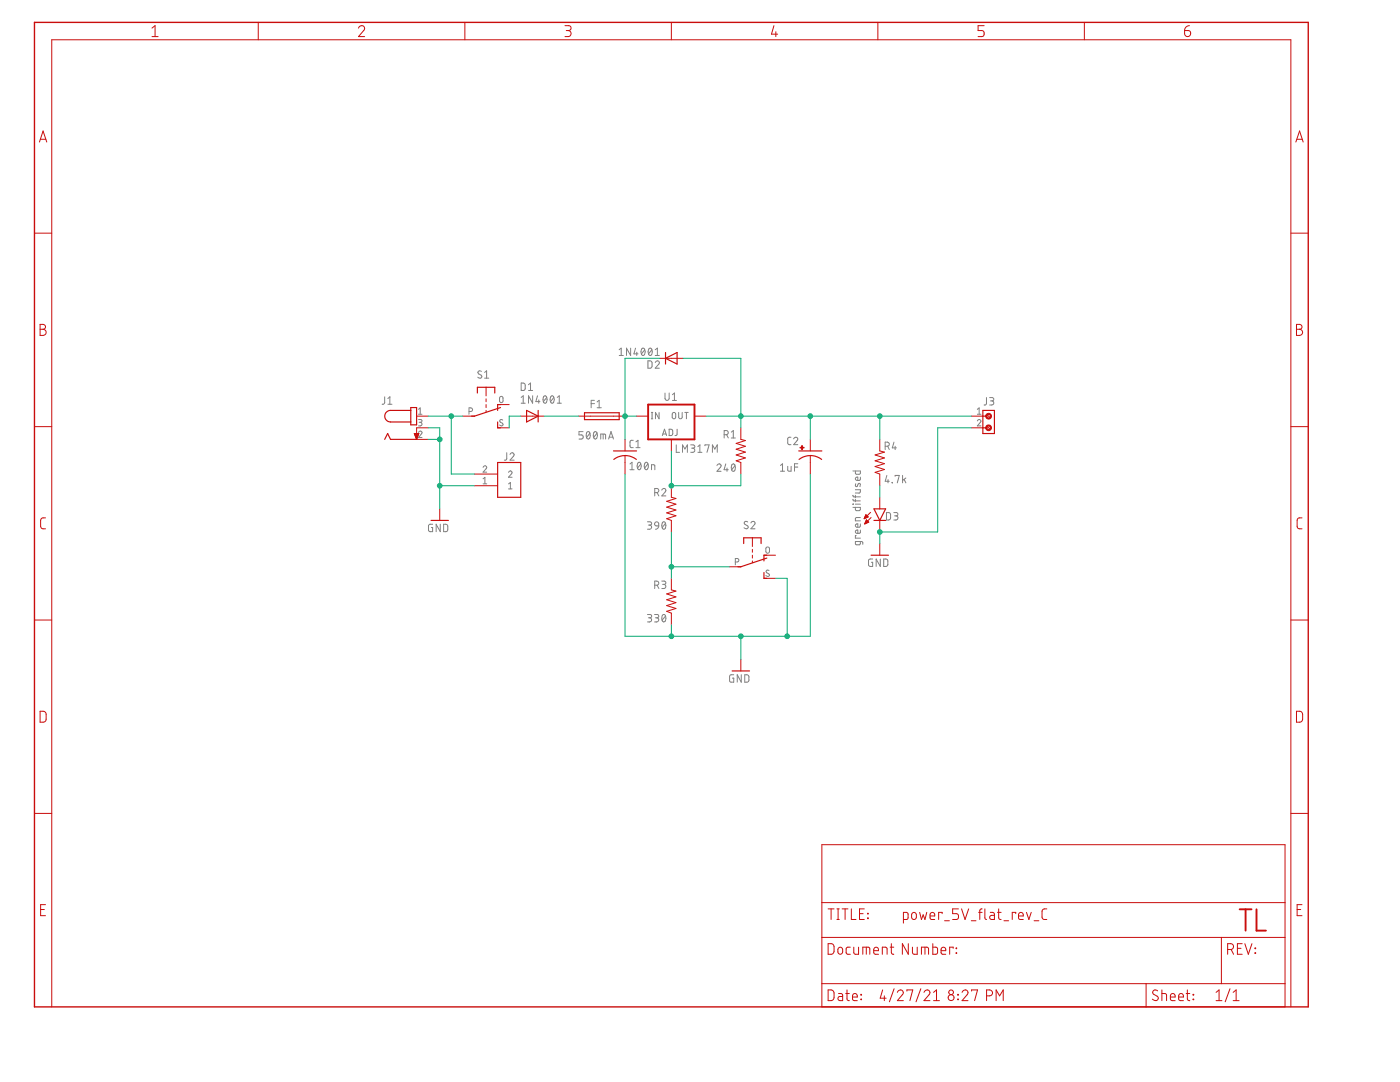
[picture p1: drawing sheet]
<?xml version="1.0" encoding="utf-8"?>
<!DOCTYPE eagle SYSTEM "eagle.dtd">
<!--
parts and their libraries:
Wurth_Connectors_WR-TBL Rising Cage Clam: Copyright: Würth Elektronik
-->
<eagle version="9.6.2">
<drawing>
<settings>
<setting alwaysvectorfont="yes"/>
<setting verticaltext="up"/>
</settings>
<grid distance="0.1" unitdist="inch" unit="inch" style="lines" multiple="1" display="no" altdistance="0.01" altunitdist="inch" altunit="inch"/>
<schematic xreflabel="%F%N/%S.%C%R" xrefpart="/%S.%C%R">
<libraries>
<library name="supply1">
<symbols>
<symbol name="GND">
<wire x1="-1.905" y1="0" x2="1.905" y2="0" width="0.254" layer="94"/>
<text x="-2.54" y="-2.54" size="1.778" layer="96">&gt;VALUE</text>
<pin name="GND" x="0" y="2.54" visible="off" length="short" direction="sup" rot="R270"/>
</symbol>
</symbols>
<devicesets>
<deviceset name="GND" prefix="GND">
<gates>
<gate name="1" symbol="GND" x="0" y="0"/>
</gates>
<devices>
<device name="">
<technologies>
<technology name=""/>
</technologies>
</device>
</devices>
</deviceset>
</devicesets>
</library>
<library name="frames">
<symbols>
<symbol name="FRAME_A_L">
<frame x1="0" y1="0" x2="279.4" y2="215.9" columns="6" rows="5" layer="94" border-bottom="no"/>
</symbol>
<symbol name="DOCFIELD">
<wire x1="0" y1="0" x2="71.12" y2="0" width="0.1016" layer="94"/>
<wire x1="101.6" y1="15.24" x2="87.63" y2="15.24" width="0.1016" layer="94"/>
<wire x1="0" y1="0" x2="0" y2="5.08" width="0.1016" layer="94"/>
<wire x1="0" y1="5.08" x2="71.12" y2="5.08" width="0.1016" layer="94"/>
<wire x1="0" y1="5.08" x2="0" y2="15.24" width="0.1016" layer="94"/>
<wire x1="101.6" y1="15.24" x2="101.6" y2="5.08" width="0.1016" layer="94"/>
<wire x1="71.12" y1="5.08" x2="71.12" y2="0" width="0.1016" layer="94"/>
<wire x1="71.12" y1="5.08" x2="87.63" y2="5.08" width="0.1016" layer="94"/>
<wire x1="71.12" y1="0" x2="101.6" y2="0" width="0.1016" layer="94"/>
<wire x1="87.63" y1="15.24" x2="87.63" y2="5.08" width="0.1016" layer="94"/>
<wire x1="87.63" y1="15.24" x2="0" y2="15.24" width="0.1016" layer="94"/>
<wire x1="87.63" y1="5.08" x2="101.6" y2="5.08" width="0.1016" layer="94"/>
<wire x1="101.6" y1="5.08" x2="101.6" y2="0" width="0.1016" layer="94"/>
<wire x1="0" y1="15.24" x2="0" y2="22.86" width="0.1016" layer="94"/>
<wire x1="101.6" y1="35.56" x2="0" y2="35.56" width="0.1016" layer="94"/>
<wire x1="101.6" y1="35.56" x2="101.6" y2="22.86" width="0.1016" layer="94"/>
<wire x1="0" y1="22.86" x2="101.6" y2="22.86" width="0.1016" layer="94"/>
<wire x1="0" y1="22.86" x2="0" y2="35.56" width="0.1016" layer="94"/>
<wire x1="101.6" y1="22.86" x2="101.6" y2="15.24" width="0.1016" layer="94"/>
<text x="1.27" y="1.27" size="2.54" layer="94">Date:</text>
<text x="12.7" y="1.27" size="2.54" layer="94">&gt;LAST_DATE_TIME</text>
<text x="72.39" y="1.27" size="2.54" layer="94">Sheet:</text>
<text x="86.36" y="1.27" size="2.54" layer="94">&gt;SHEET</text>
<text x="88.9" y="11.43" size="2.54" layer="94">REV:</text>
<text x="1.27" y="19.05" size="2.54" layer="94">TITLE:</text>
<text x="1.27" y="11.43" size="2.54" layer="94">Document Number:</text>
<text x="17.78" y="19.05" size="2.54" layer="94">&gt;DRAWING_NAME</text>
</symbol>
</symbols>
<devicesets>
<deviceset name="FRAME_A_L" prefix="FRAME" uservalue="yes">
<gates>
<gate name="G$1" symbol="FRAME_A_L" x="0" y="0" addlevel="always"/>
<gate name="G$2" symbol="DOCFIELD" x="172.72" y="0" addlevel="always"/>
</gates>
<devices>
<device name="">
<technologies>
<technology name=""/>
</technologies>
</device>
</devices>
</deviceset>
</devicesets>
</library>
<library name="Headers">
<symbols>
<symbol name="61300211121">
<pin name="1" x="7.62" y="0" length="middle" direction="pas" rot="R180"/>
<pin name="2" x="7.62" y="-2.54" length="middle" direction="pas" rot="R180"/>
<wire x1="-2.54" y1="2.54" x2="2.54" y2="2.54" width="0.254" layer="94"/>
<wire x1="2.54" y1="2.54" x2="2.54" y2="-5.08" width="0.254" layer="94"/>
<wire x1="2.54" y1="-5.08" x2="-2.54" y2="-5.08" width="0.254" layer="94"/>
<wire x1="-2.54" y1="-5.08" x2="-2.54" y2="2.54" width="0.254" layer="94"/>
<text x="-2.54" y="4.064" size="1.27" layer="95">&gt;NAME</text>
<text x="-2.54" y="-7.62" size="1.27" layer="96">&gt;VALUE</text>
</symbol>
</symbols>
<devicesets>
<deviceset name="61300211121" prefix="J">
<gates>
<gate name="G$1" symbol="61300211121" x="0" y="0"/>
</gates>
<devices>
<device name="" package="61300211121">
<connects>
<connect gate="G$1" pin="1" pad="1"/>
<connect gate="G$1" pin="2" pad="2"/>
</connects>
<package3dinstances>
<package3dinstance package3d_urn="urn:adsk.eagle:package:11390690/2"/>
</package3dinstances>
<technologies>
<technology name="">
<attribute name="CREATED_BY" value="PCBLayout.com" constant="no"/>
<attribute name="DIGI_KEY_PART_NUMBER" value="732-5315-ND" constant="no"/>
<attribute name="MANUFACTURER" value="Wurth Electronics Inc." constant="no"/>
<attribute name="MPN" value="61300211121" constant="no"/>
</technology>
</technologies>
</device>
</devices>
</deviceset>
</devicesets>
</library>
<library name="Wurth_Connectors_WR-TBL Rising Cage Clamp">
<symbols>
<symbol name="2PINS_ENTRY">
<pin name="1" x="-2.54" y="-5.08" visible="pad" length="short" direction="pas" rot="R90"/>
<pin name="2" x="0" y="-5.08" visible="pad" length="short" direction="pas" rot="R90"/>
<wire x1="-3.81" y1="0" x2="1.27" y2="0" width="0.254" layer="94"/>
<wire x1="1.27" y1="-2.54" x2="0" y2="-2.54" width="0.254" layer="94"/>
<wire x1="0" y1="-2.54" x2="-2.54" y2="-2.54" width="0.254" layer="94"/>
<wire x1="-2.54" y1="-2.54" x2="-3.81" y2="-2.54" width="0.254" layer="94"/>
<wire x1="-3.81" y1="-2.54" x2="-3.81" y2="0" width="0.254" layer="94"/>
<wire x1="1.27" y1="0" x2="1.27" y2="-2.54" width="0.254" layer="94"/>
<wire x1="-2.54" y1="-1.778" x2="-2.54" y2="-2.54" width="0.254" layer="94"/>
<wire x1="0" y1="-1.778" x2="0" y2="-2.54" width="0.254" layer="94"/>
<wire x1="-2.286" y1="-1.016" x2="-2.794" y2="-1.524" width="0.1524" layer="94"/>
<wire x1="0.254" y1="-1.016" x2="-0.254" y2="-1.524" width="0.1524" layer="94"/>
<circle x="-2.54" y="-1.27" radius="0.508" width="0.254" layer="94"/>
<circle x="0" y="-1.27" radius="0.508" width="0.254" layer="94"/>
<text x="-4.88" y="-0.922" size="1.016" layer="95" align="bottom-right">&gt;NAME</text>
<text x="-4.83" y="-2.58" size="1.016" layer="96" align="bottom-right">&gt;VALUE</text>
</symbol>
</symbols>
<devicesets>
<deviceset name="691214110002" prefix="J" uservalue="yes">
<gates>
<gate name="G$1" symbol="2PINS_ENTRY" x="0" y="0"/>
</gates>
<devices>
<device name="" package="691214110002">
<connects>
<connect gate="G$1" pin="1" pad="1"/>
<connect gate="G$1" pin="2" pad="2"/>
</connects>
<package3dinstances>
<package3dinstance package3d_urn="urn:adsk.eagle:package:16248426/2"/>
</package3dinstances>
<technologies>
<technology name="">
<attribute name="DATASHEET-URL" value="https://www.we-online.com/catalog/datasheet/691214110002.pdf" constant="no"/>
<attribute name="IR-UL" value="10A" constant="no"/>
<attribute name="MOUNT" value="THT" constant="no"/>
<attribute name="PART-NUMBER" value=" 691214110002 " constant="no"/>
<attribute name="PINS" value=" 2 " constant="no"/>
<attribute name="PITCH" value="3.5mm" constant="no"/>
<attribute name="TYPE" value="Horizontal" constant="no"/>
<attribute name="WIRE" value="24 to 16 (AWG) 0.205 to 1.31 (mm²)" constant="no"/>
<attribute name="WORKING-VOLTAGE-UL" value="300V (AC)" constant="no"/>
</technology>
</technologies>
</device>
</devices>
</deviceset>
</devicesets>
</library>
<library name="Quantum Projects">
<symbols>
<symbol name="78ADJ">
<wire x1="-5.08" y1="-5.08" x2="5.08" y2="-5.08" width="0.4064" layer="94"/>
<wire x1="5.08" y1="-5.08" x2="5.08" y2="2.54" width="0.4064" layer="94"/>
<wire x1="5.08" y1="2.54" x2="-5.08" y2="2.54" width="0.4064" layer="94"/>
<wire x1="-5.08" y1="2.54" x2="-5.08" y2="-5.08" width="0.4064" layer="94"/>
<text x="2.54" y="-7.62" size="1.778" layer="95">&gt;NAME</text>
<text x="2.54" y="-10.16" size="1.778" layer="96">&gt;VALUE</text>
<text x="-2.032" y="-4.318" size="1.524" layer="95">ADJ</text>
<text x="-4.445" y="-0.635" size="1.524" layer="95">IN</text>
<text x="0.127" y="-0.635" size="1.524" layer="95">OUT</text>
<pin name="IN" x="-7.62" y="0" visible="off" length="short" direction="in"/>
<pin name="ADJ" x="0" y="-7.62" visible="off" length="short" direction="in" rot="R90"/>
<pin name="OUT" x="7.62" y="0" visible="off" length="short" direction="pas" rot="R180"/>
</symbol>
<symbol name="D">
<wire x1="-1.27" y1="-1.27" x2="1.27" y2="0" width="0.254" layer="94"/>
<wire x1="1.27" y1="0" x2="-1.27" y2="1.27" width="0.254" layer="94"/>
<wire x1="1.27" y1="1.27" x2="1.27" y2="0" width="0.254" layer="94"/>
<wire x1="-1.27" y1="1.27" x2="-1.27" y2="-1.27" width="0.254" layer="94"/>
<wire x1="1.27" y1="0" x2="1.27" y2="-1.27" width="0.254" layer="94"/>
<text x="2.54" y="0.4826" size="1.778" layer="95">&gt;NAME</text>
<text x="2.54" y="-2.3114" size="1.778" layer="96">&gt;VALUE</text>
<pin name="A" x="-2.54" y="0" visible="off" length="short" direction="pas"/>
<pin name="C" x="2.54" y="0" visible="off" length="short" direction="pas" rot="R180"/>
</symbol>
<symbol name="TSU">
<wire x1="0" y1="-3.175" x2="0" y2="-2.54" width="0.254" layer="94"/>
<wire x1="0" y1="-2.54" x2="-1.905" y2="3.175" width="0.254" layer="94"/>
<wire x1="1.27" y1="2.54" x2="2.54" y2="2.54" width="0.254" layer="94"/>
<wire x1="2.54" y1="2.54" x2="2.54" y2="3.175" width="0.254" layer="94"/>
<wire x1="-2.54" y1="2.54" x2="-1.27" y2="2.54" width="0.254" layer="94"/>
<wire x1="-2.54" y1="2.54" x2="-2.54" y2="3.175" width="0.254" layer="94"/>
<wire x1="-0.889" y1="0" x2="-1.27" y2="0" width="0.1524" layer="94"/>
<wire x1="-1.905" y1="0" x2="-2.54" y2="0" width="0.1524" layer="94"/>
<wire x1="-3.175" y1="0" x2="-3.81" y2="0" width="0.1524" layer="94"/>
<wire x1="-6.35" y1="1.905" x2="-5.08" y2="1.905" width="0.254" layer="94"/>
<wire x1="-6.35" y1="1.905" x2="-6.35" y2="0" width="0.254" layer="94"/>
<wire x1="-6.35" y1="-1.905" x2="-5.08" y2="-1.905" width="0.254" layer="94"/>
<wire x1="-6.35" y1="0" x2="-4.445" y2="0" width="0.1524" layer="94"/>
<wire x1="-6.35" y1="0" x2="-6.35" y2="-1.905" width="0.254" layer="94"/>
<text x="-8.255" y="-1.905" size="1.778" layer="95" rot="R90">&gt;NAME</text>
<text x="-5.715" y="2.54" size="1.778" layer="96" rot="R90">&gt;VALUE</text>
<pin name="P" x="0" y="-5.08" visible="pad" length="short" direction="pas" rot="R90"/>
<pin name="S" x="2.54" y="5.08" visible="pad" length="short" direction="pas" rot="R270"/>
<pin name="O" x="-2.54" y="5.08" visible="pad" length="short" direction="pas" rot="R270"/>
</symbol>
<symbol name="C-US" library_locally_modified="yes">
<wire x1="-2.54" y1="0" x2="2.54" y2="0" width="0.254" layer="94"/>
<wire x1="0" y1="-1.016" x2="0" y2="-2.54" width="0.1524" layer="94"/>
<wire x1="0" y1="-1" x2="2.4892" y2="-1.8542" width="0.254" layer="94" curve="-37.878202"/>
<wire x1="-2.4668" y1="-1.8504" x2="0" y2="-1.0161" width="0.254" layer="94" curve="-37.373024"/>
<text x="1.016" y="0.635" size="1.778" layer="95">&gt;NAME</text>
<text x="1.016" y="-4.191" size="1.778" layer="96">&gt;VALUE</text>
<pin name="1" x="0" y="2.54" visible="off" length="short" direction="pas" swaplevel="1" rot="R270"/>
<pin name="2" x="0" y="-5.08" visible="off" length="short" direction="pas" swaplevel="1" rot="R90"/>
</symbol>
<symbol name="CPOL-US">
<wire x1="-2.54" y1="0" x2="2.54" y2="0" width="0.254" layer="94"/>
<wire x1="0" y1="-1.016" x2="0" y2="-2.54" width="0.1524" layer="94"/>
<wire x1="0" y1="-1" x2="2.4892" y2="-1.8542" width="0.254" layer="94" curve="-37.878202"/>
<wire x1="-2.4669" y1="-1.8504" x2="0" y2="-1.0161" width="0.254" layer="94" curve="-37.376341"/>
<text x="1.016" y="0.635" size="1.778" layer="95">&gt;NAME</text>
<text x="1.016" y="-4.191" size="1.778" layer="96">&gt;VALUE</text>
<rectangle x1="-2.253" y1="0.668" x2="-1.364" y2="0.795" layer="94"/>
<rectangle x1="-1.872" y1="0.287" x2="-1.745" y2="1.176" layer="94"/>
<pin name="+" x="0" y="2.54" visible="off" length="short" direction="pas" swaplevel="1" rot="R270"/>
<pin name="-" x="0" y="-5.08" visible="off" length="short" direction="pas" swaplevel="1" rot="R90"/>
</symbol>
<symbol name="R-US">
<wire x1="-2.54" y1="0" x2="-2.159" y2="1.016" width="0.2032" layer="94"/>
<wire x1="-2.159" y1="1.016" x2="-1.524" y2="-1.016" width="0.2032" layer="94"/>
<wire x1="-1.524" y1="-1.016" x2="-0.889" y2="1.016" width="0.2032" layer="94"/>
<wire x1="-0.889" y1="1.016" x2="-0.254" y2="-1.016" width="0.2032" layer="94"/>
<wire x1="-0.254" y1="-1.016" x2="0.381" y2="1.016" width="0.2032" layer="94"/>
<wire x1="0.381" y1="1.016" x2="1.016" y2="-1.016" width="0.2032" layer="94"/>
<wire x1="1.016" y1="-1.016" x2="1.651" y2="1.016" width="0.2032" layer="94"/>
<wire x1="1.651" y1="1.016" x2="2.286" y2="-1.016" width="0.2032" layer="94"/>
<wire x1="2.286" y1="-1.016" x2="2.54" y2="0" width="0.2032" layer="94"/>
<text x="-3.81" y="1.4986" size="1.778" layer="95">&gt;NAME</text>
<text x="-3.81" y="-3.302" size="1.778" layer="96">&gt;VALUE</text>
<pin name="2" x="5.08" y="0" visible="off" length="short" direction="pas" swaplevel="1" rot="R180"/>
<pin name="1" x="-5.08" y="0" visible="off" length="short" direction="pas" swaplevel="1"/>
</symbol>
<symbol name="LED">
<wire x1="1.27" y1="0" x2="0" y2="-2.54" width="0.254" layer="94"/>
<wire x1="0" y1="-2.54" x2="-1.27" y2="0" width="0.254" layer="94"/>
<wire x1="1.27" y1="-2.54" x2="0" y2="-2.54" width="0.254" layer="94"/>
<wire x1="0" y1="-2.54" x2="-1.27" y2="-2.54" width="0.254" layer="94"/>
<wire x1="1.27" y1="0" x2="0" y2="0" width="0.254" layer="94"/>
<wire x1="0" y1="0" x2="-1.27" y2="0" width="0.254" layer="94"/>
<wire x1="-2.032" y1="-0.762" x2="-3.429" y2="-2.159" width="0.1524" layer="94"/>
<wire x1="-1.905" y1="-1.905" x2="-3.302" y2="-3.302" width="0.1524" layer="94"/>
<text x="2.286" y="5.08" size="1.778" layer="95" rot="R180">&gt;NAME</text>
<text x="2.794" y="-5.969" size="1.778" layer="96" rot="R180">&gt;VALUE</text>
<pin name="C" x="0" y="-5.08" visible="off" length="short" direction="pas" rot="R90"/>
<pin name="A" x="0" y="2.54" visible="off" length="short" direction="pas" rot="R270"/>
<polygon width="0.1524" layer="94">
<vertex x="-3.429" y="-2.159"/>
<vertex x="-3.048" y="-1.27"/>
<vertex x="-2.54" y="-1.778"/>
</polygon>
<polygon width="0.1524" layer="94">
<vertex x="-3.302" y="-3.302"/>
<vertex x="-2.921" y="-2.413"/>
<vertex x="-2.413" y="-2.921"/>
</polygon>
</symbol>
<symbol name="FUSE">
<wire x1="-3.81" y1="-0.762" x2="3.81" y2="-0.762" width="0.254" layer="94"/>
<wire x1="3.81" y1="0.762" x2="-3.81" y2="0.762" width="0.254" layer="94"/>
<wire x1="3.81" y1="-0.762" x2="3.81" y2="0.762" width="0.254" layer="94"/>
<wire x1="-3.81" y1="0.762" x2="-3.81" y2="-0.762" width="0.254" layer="94"/>
<wire x1="-2.54" y1="0" x2="2.54" y2="0" width="0.1524" layer="94"/>
<text x="-3.81" y="1.397" size="1.778" layer="95">&gt;NAME</text>
<text x="-3.81" y="-2.921" size="1.778" layer="96">&gt;VALUE</text>
<pin name="2" x="5.08" y="0" visible="off" length="short" direction="pas" swaplevel="1" rot="R180"/>
<pin name="1" x="-5.08" y="0" visible="off" length="short" direction="pas" swaplevel="1"/>
</symbol>
</symbols>
<devicesets>
<deviceset name="LM317" prefix="U">
<gates>
<gate name="G$1" symbol="78ADJ" x="0" y="0"/>
</gates>
<devices>
<device name="" package="317TS">
<connects>
<connect gate="G$1" pin="ADJ" pad="1"/>
<connect gate="G$1" pin="IN" pad="3"/>
<connect gate="G$1" pin="OUT" pad="2"/>
</connects>
<package3dinstances>
<package3dinstance package3d_urn="urn:adsk.eagle:package:20492888/3"/>
</package3dinstances>
<technologies>
<technology name=""/>
</technologies>
</device>
<device name="BENT" package="T03B">
<connects>
<connect gate="G$1" pin="ADJ" pad="1"/>
<connect gate="G$1" pin="IN" pad="3"/>
<connect gate="G$1" pin="OUT" pad="2"/>
</connects>
<package3dinstances>
<package3dinstance package3d_urn="urn:adsk.eagle:package:21738543/2"/>
</package3dinstances>
<technologies>
<technology name=""/>
</technologies>
</device>
</devices>
</deviceset>
<deviceset name="1N4000" prefix="D" uservalue="yes">
<gates>
<gate name="G$1" symbol="D" x="0" y="0"/>
</gates>
<devices>
<device name="" package="DO41-10">
<connects>
<connect gate="G$1" pin="A" pad="A"/>
<connect gate="G$1" pin="C" pad="C"/>
</connects>
<package3dinstances>
<package3dinstance package3d_urn="urn:adsk.eagle:package:20494835/2"/>
</package3dinstances>
<technologies>
<technology name=""/>
</technologies>
</device>
</devices>
</deviceset>
<deviceset name="CAPACITOR-CERAMIC" prefix="C" uservalue="yes" library_locally_modified="yes">
<gates>
<gate name="G$1" symbol="C-US" x="0" y="0"/>
</gates>
<devices>
<device name="" package="C050-024X044">
<connects>
<connect gate="G$1" pin="1" pad="1"/>
<connect gate="G$1" pin="2" pad="2"/>
</connects>
<package3dinstances>
<package3dinstance package3d_urn="urn:adsk.eagle:package:20628317/3"/>
</package3dinstances>
<technologies>
<technology name=""/>
</technologies>
</device>
</devices>
</deviceset>
<deviceset name="E-CAPACITOR" prefix="C" uservalue="yes">
<gates>
<gate name="G$1" symbol="CPOL-US" x="0" y="0"/>
</gates>
<devices>
<device name="2.5-5" package="E2,5-5">
<connects>
<connect gate="G$1" pin="+" pad="+"/>
<connect gate="G$1" pin="-" pad="-"/>
</connects>
<package3dinstances>
<package3dinstance package3d_urn="urn:adsk.eagle:package:20628315/3"/>
</package3dinstances>
<technologies>
<technology name=""/>
</technologies>
</device>
<device name="2-4" package="E2-4">
<connects>
<connect gate="G$1" pin="+" pad="+"/>
<connect gate="G$1" pin="-" pad="-"/>
</connects>
<package3dinstances>
<package3dinstance package3d_urn="urn:adsk.eagle:package:21734552/2"/>
</package3dinstances>
<technologies>
<technology name=""/>
</technologies>
</device>
<device name="2.5-6" package="E2,5-6">
<connects>
<connect gate="G$1" pin="+" pad="+"/>
<connect gate="G$1" pin="-" pad="-"/>
</connects>
<package3dinstances>
<package3dinstance package3d_urn="urn:adsk.eagle:package:21734550/2"/>
</package3dinstances>
<technologies>
<technology name=""/>
</technologies>
</device>
<device name="3.5-8" package="E3,5-8">
<connects>
<connect gate="G$1" pin="+" pad="+"/>
<connect gate="G$1" pin="-" pad="-"/>
</connects>
<package3dinstances>
<package3dinstance package3d_urn="urn:adsk.eagle:package:23360/2"/>
</package3dinstances>
<technologies>
<technology name=""/>
</technologies>
</device>
<device name="5-10.5" package="E5-10,5">
<connects>
<connect gate="G$1" pin="+" pad="+"/>
<connect gate="G$1" pin="-" pad="-"/>
</connects>
<package3dinstances>
<package3dinstance package3d_urn="urn:adsk.eagle:package:23372/2"/>
</package3dinstances>
<technologies>
<technology name=""/>
</technologies>
</device>
<device name="2-5" package="E2-5">
<connects>
<connect gate="G$1" pin="+" pad="+"/>
<connect gate="G$1" pin="-" pad="-"/>
</connects>
<package3dinstances>
<package3dinstance package3d_urn="urn:adsk.eagle:package:23346/2"/>
</package3dinstances>
<technologies>
<technology name=""/>
</technologies>
</device>
</devices>
</deviceset>
<deviceset name="RESISTOR" prefix="R" uservalue="yes">
<gates>
<gate name="G$1" symbol="R-US" x="0" y="0"/>
</gates>
<devices>
<device name="" package="0207/10">
<connects>
<connect gate="G$1" pin="1" pad="1"/>
<connect gate="G$1" pin="2" pad="2"/>
</connects>
<package3dinstances>
<package3dinstance package3d_urn="urn:adsk.eagle:package:21713525/3"/>
</package3dinstances>
<technologies>
<technology name=""/>
</technologies>
</device>
</devices>
</deviceset>
<deviceset name="SLIDE-SWITCH" prefix="S" uservalue="yes">
<gates>
<gate name="G$1" symbol="TSU" x="0" y="0"/>
</gates>
<devices>
<device name="STRAIGHT" package="EG1218">
<connects>
<connect gate="G$1" pin="O" pad="O"/>
<connect gate="G$1" pin="P" pad="P"/>
<connect gate="G$1" pin="S" pad="S"/>
</connects>
<package3dinstances>
<package3dinstance package3d_urn="urn:adsk.eagle:package:20494806/6"/>
</package3dinstances>
<technologies>
<technology name=""/>
</technologies>
</device>
<device name="SIDE" package="EG1270-90">
<connects>
<connect gate="G$1" pin="O" pad="O"/>
<connect gate="G$1" pin="P" pad="P"/>
<connect gate="G$1" pin="S" pad="S"/>
</connects>
<package3dinstances>
<package3dinstance package3d_urn="urn:adsk.eagle:package:21715662/3"/>
</package3dinstances>
<technologies>
<technology name=""/>
</technologies>
</device>
</devices>
</deviceset>
<deviceset name="LED" prefix="D" uservalue="yes">
<gates>
<gate name="G$1" symbol="LED" x="0" y="0"/>
</gates>
<devices>
<device name="" package="LED5MM">
<connects>
<connect gate="G$1" pin="A" pad="A"/>
<connect gate="G$1" pin="C" pad="K"/>
</connects>
<package3dinstances>
<package3dinstance package3d_urn="urn:adsk.eagle:package:21713524/6"/>
</package3dinstances>
<technologies>
<technology name=""/>
</technologies>
</device>
<device name="90" package="LED5MM-90">
<connects>
<connect gate="G$1" pin="A" pad="A"/>
<connect gate="G$1" pin="C" pad="K"/>
</connects>
<package3dinstances>
<package3dinstance package3d_urn="urn:adsk.eagle:package:22564807/2"/>
</package3dinstances>
<technologies>
<technology name=""/>
</technologies>
</device>
</devices>
</deviceset>
<deviceset name="PTC-FUSE" prefix="F" uservalue="yes">
<gates>
<gate name="G$1" symbol="FUSE" x="0" y="0"/>
</gates>
<devices>
<device name="" package="PTC-FUSE">
<connects>
<connect gate="G$1" pin="1" pad="1"/>
<connect gate="G$1" pin="2" pad="2"/>
</connects>
<package3dinstances>
<package3dinstance package3d_urn="urn:adsk.eagle:package:21959869/2"/>
</package3dinstances>
<technologies>
<technology name=""/>
</technologies>
</device>
</devices>
</deviceset>
</devicesets>
</library>
<library name="DC Power Jacks">
<symbols>
<symbol name="694106301002">
<wire x1="-5.715" y1="-1.27" x2="-5.715" y2="1.27" width="0.254" layer="94" curve="-180"/>
<wire x1="-5.715" y1="1.27" x2="-1.27" y2="1.27" width="0.254" layer="94"/>
<wire x1="-1.27" y1="1.27" x2="-1.27" y2="-1.27" width="0.254" layer="94"/>
<wire x1="-1.27" y1="-1.27" x2="-5.715" y2="-1.27" width="0.254" layer="94"/>
<wire x1="-1.27" y1="-1.27" x2="-1.27" y2="-1.905" width="0.254" layer="94"/>
<wire x1="-1.27" y1="-1.905" x2="0" y2="-1.905" width="0.254" layer="94"/>
<wire x1="0" y1="-1.905" x2="0" y2="1.905" width="0.254" layer="94"/>
<wire x1="0" y1="1.905" x2="-1.27" y2="1.905" width="0.254" layer="94"/>
<wire x1="-1.27" y1="1.905" x2="-1.27" y2="1.27" width="0.254" layer="94"/>
<wire x1="0" y1="-5.08" x2="-5.715" y2="-5.08" width="0.254" layer="94"/>
<wire x1="-5.715" y1="-5.08" x2="-6.35" y2="-3.81" width="0.254" layer="94"/>
<wire x1="-6.35" y1="-3.81" x2="-6.985" y2="-5.08" width="0.254" layer="94"/>
<wire x1="0" y1="-2.54" x2="0" y2="-5.08" width="0.1524" layer="94"/>
<text x="-7.62" y="2.54" size="1.778" layer="95">&gt;NAME</text>
<text x="-7.62" y="-7.62" size="1.778" layer="96">&gt;VALUE</text>
<polygon width="0.1524" layer="94">
<vertex x="0" y="-5.08"/>
<vertex x="-0.508" y="-3.81"/>
<vertex x="0.508" y="-3.81"/>
</polygon>
<pin name="1" x="2.54" y="0" visible="pad" length="short" direction="pas" rot="R180"/>
<pin name="2" x="2.54" y="-5.08" visible="pad" length="short" direction="pas" rot="R180"/>
<pin name="3" x="2.54" y="-2.54" visible="pad" length="short" direction="pas" rot="R180"/>
</symbol>
</symbols>
<devicesets>
<deviceset name="694106301002" prefix="J">
<gates>
<gate name="G$1" symbol="694106301002" x="0" y="0"/>
</gates>
<devices>
<device name="" package="694106301002">
<connects>
<connect gate="G$1" pin="1" pad="1"/>
<connect gate="G$1" pin="2" pad="2"/>
<connect gate="G$1" pin="3" pad="3"/>
</connects>
<package3dinstances>
<package3dinstance package3d_urn="urn:adsk.eagle:package:12027668/3"/>
</package3dinstances>
<technologies>
<technology name="">
<attribute name="CREATED_BY" value="PCBLayout.com" constant="no"/>
<attribute name="DIGIKEY_PART_NUMBER" value="732-5930-ND" constant="no"/>
<attribute name="MANUFACTURER" value="Wurth Electronics Inc." constant="no"/>
<attribute name="MPN" value="694106301002" constant="no"/>
</technology>
</technologies>
</device>
</devices>
</deviceset>
</devicesets>
</library>
</libraries>
<attributes>
</attributes>
<variantdefs>
</variantdefs>
<classes>
<class number="0" name="default" width="0" drill="0">
</class>
</classes>
<parts>
<part name="U1" library="Quantum Projects" deviceset="LM317" device="BENT" package3d_urn="urn:adsk.eagle:package:21738543/2" value="LM317BENT">
<attribute name="PARTNUMBER" value="LM317M"/>
</part>
<part name="R1" library="Quantum Projects" deviceset="RESISTOR" device="" package3d_urn="urn:adsk.eagle:package:21713525/3" value="240"/>
<part name="C2" library="Quantum Projects" deviceset="E-CAPACITOR" device="2-4" package3d_urn="urn:adsk.eagle:package:21734552/2" value="1uF"/>
<part name="C1" library="Quantum Projects" deviceset="CAPACITOR-CERAMIC" device="" package3d_urn="urn:adsk.eagle:package:20628317/3" value="100n"/>
<part name="D1" library="Quantum Projects" deviceset="1N4000" device="" package3d_urn="urn:adsk.eagle:package:20494835/2" value="1N4001"/>
<part name="R2" library="Quantum Projects" deviceset="RESISTOR" device="" package3d_urn="urn:adsk.eagle:package:21713525/3" value="390"/>
<part name="SUPPLY1" library="supply1" deviceset="GND" device=""/>
<part name="SUPPLY2" library="supply1" deviceset="GND" device=""/>
<part name="J3" library="Wurth_Connectors_WR-TBL Rising Cage Clamp" deviceset="691214110002" device="" package3d_urn="urn:adsk.eagle:package:16248426/2"/>
<part name="FRAME1" library="frames" deviceset="FRAME_A_L" device=""/>
<part name="J1" library="DC Power Jacks" deviceset="694106301002" device="" package3d_urn="urn:adsk.eagle:package:12027668/3"/>
<part name="F1" library="Quantum Projects" deviceset="PTC-FUSE" device="" package3d_urn="urn:adsk.eagle:package:21959869/2" value="500mA"/>
<part name="J2" library="Headers" deviceset="61300211121" device="" package3d_urn="urn:adsk.eagle:package:11390690/2"/>
<part name="S1" library="Quantum Projects" deviceset="SLIDE-SWITCH" device="SIDE" package3d_urn="urn:adsk.eagle:package:21715662/3"/>
<part name="S2" library="Quantum Projects" deviceset="SLIDE-SWITCH" device="SIDE" package3d_urn="urn:adsk.eagle:package:21715662/3"/>
<part name="R3" library="Quantum Projects" deviceset="RESISTOR" device="" package3d_urn="urn:adsk.eagle:package:21713525/3" value="330"/>
<part name="SUPPLY6" library="supply1" deviceset="GND" device=""/>
<part name="R4" library="Quantum Projects" deviceset="RESISTOR" device="" package3d_urn="urn:adsk.eagle:package:21713525/3" value="4.7k"/>
<part name="D3" library="Quantum Projects" deviceset="LED" device="" package3d_urn="urn:adsk.eagle:package:21713524/6" value="green diffused"/>
<part name="D2" library="Quantum Projects" deviceset="1N4000" device="" package3d_urn="urn:adsk.eagle:package:20494835/2" value="1N4001"/>
</parts>
<sheets>
<sheet>
<plain>
<text x="243.84" y="-77.47" size="5.08" layer="94" font="vector">TL</text>
</plain>
<instances>
<instance part="U1" gate="G$1" x="119.38" y="35.56" smashed="yes">
<attribute name="NAME" x="117.92" y="38.94" size="1.778" layer="95"/>
<attribute name="VALUE" x="119.92" y="25.4" size="1.778" layer="96" display="off"/>
<attribute name="PARTNUMBER" x="120.38" y="27.56" size="1.778" layer="96"/>
</instance>
<instance part="R1" gate="G$1" x="134.62" y="27.94" smashed="yes" rot="R90">
<attribute name="NAME" x="133.5024" y="30.7086" size="1.778" layer="95" align="bottom-right"/>
<attribute name="VALUE" x="133.5024" y="25.1714" size="1.778" layer="96" align="top-right"/>
</instance>
<instance part="C2" gate="G$1" x="149.86" y="27.94" smashed="yes">
<attribute name="NAME" x="147.193" y="29.243" size="1.778" layer="95" align="bottom-right"/>
<attribute name="VALUE" x="147.193" y="25.1968" size="1.778" layer="96" align="top-right"/>
</instance>
<instance part="C1" gate="G$1" x="109.22" y="27.94" smashed="yes">
<attribute name="NAME" x="110.236" y="28.575" size="1.778" layer="95"/>
<attribute name="VALUE" x="110.236" y="23.749" size="1.778" layer="96"/>
</instance>
<instance part="D1" gate="G$1" x="88.9" y="35.56" smashed="yes">
<attribute name="NAME" x="86.36" y="41.1226" size="1.778" layer="95"/>
<attribute name="VALUE" x="86.36" y="38.3286" size="1.778" layer="96"/>
</instance>
<instance part="R2" gate="G$1" x="119.38" y="15.24" smashed="yes" rot="R90">
<attribute name="NAME" x="118.2624" y="18.0086" size="1.778" layer="95" align="bottom-right"/>
<attribute name="VALUE" x="118.2624" y="12.4714" size="1.778" layer="96" align="top-right"/>
</instance>
<instance part="SUPPLY1" gate="1" x="68.58" y="12.7" smashed="yes">
<attribute name="VALUE" x="66.04" y="10.16" size="1.778" layer="96"/>
</instance>
<instance part="SUPPLY2" gate="1" x="134.62" y="-20.32" smashed="yes">
<attribute name="VALUE" x="132.08" y="-22.86" size="1.778" layer="96"/>
</instance>
<instance part="J3" gate="G$1" x="190.246" y="33.02" smashed="yes" rot="R270">
<attribute name="NAME" x="190.192" y="37.94" size="1.778" layer="95" align="bottom-right"/>
<attribute name="VALUE" x="187.666" y="37.85" size="1.016" layer="96" rot="R270" align="bottom-right"/>
</instance>
<instance part="FRAME1" gate="G$1" x="-20.32" y="-93.98" smashed="yes"/>
<instance part="FRAME1" gate="G$2" x="152.4" y="-93.98" smashed="yes">
<attribute name="LAST_DATE_TIME" x="165.1" y="-92.71" size="2.54" layer="94"/>
<attribute name="SHEET" x="238.76" y="-92.71" size="2.54" layer="94"/>
<attribute name="DRAWING_NAME" x="170.18" y="-74.93" size="2.54" layer="94"/>
</instance>
<instance part="J1" gate="G$1" x="63.5" y="35.56" smashed="yes">
<attribute name="NAME" x="55.88" y="38.1" size="1.778" layer="95"/>
</instance>
<instance part="F1" gate="G$1" x="104.14" y="35.56" smashed="yes">
<attribute name="NAME" x="101.727" y="37.338" size="1.778" layer="95"/>
<attribute name="VALUE" x="99.06" y="30.48" size="1.778" layer="96"/>
</instance>
<instance part="J2" gate="G$1" x="83.82" y="20.32" smashed="yes" rot="R180">
<attribute name="NAME" x="83.82" y="27.6098" size="1.778" layer="95" rot="R180" align="bottom-center"/>
</instance>
<instance part="S1" gate="G$1" x="78.74" y="35.56" smashed="yes" rot="R270">
<attribute name="NAME" x="76.835" y="43.815" size="1.778" layer="95"/>
<attribute name="VALUE" x="81.28" y="41.275" size="1.778" layer="96"/>
</instance>
<instance part="S2" gate="G$1" x="137.16" y="2.54" smashed="yes" rot="R270">
<attribute name="NAME" x="135.255" y="10.795" size="1.778" layer="95"/>
<attribute name="VALUE" x="139.7" y="8.255" size="1.778" layer="96"/>
</instance>
<instance part="R3" gate="G$1" x="119.38" y="-5.08" smashed="yes" rot="R90">
<attribute name="NAME" x="118.2624" y="-2.3114" size="1.778" layer="95" align="bottom-right"/>
<attribute name="VALUE" x="118.2624" y="-7.8486" size="1.778" layer="96" align="top-right"/>
</instance>
<instance part="SUPPLY6" gate="1" x="165.1" y="5.08" smashed="yes">
<attribute name="VALUE" x="162.56" y="2.54" size="1.778" layer="96"/>
</instance>
<instance part="R4" gate="G$1" x="165.1" y="25.4" smashed="yes" rot="R90">
<attribute name="NAME" x="166.2176" y="28.1686" size="1.778" layer="95"/>
<attribute name="VALUE" x="166.2176" y="22.6314" size="1.778" layer="96" align="top-left"/>
</instance>
<instance part="D3" gate="G$1" x="165.1" y="15.24" smashed="yes">
<attribute name="NAME" x="166.497" y="13.6144" size="1.778" layer="95" align="center-left"/>
<attribute name="VALUE" x="159.131" y="23.622" size="1.778" layer="96" rot="R270"/>
</instance>
<instance part="D2" gate="G$1" x="119.38" y="48.26" smashed="yes" rot="R180">
<attribute name="NAME" x="116.84" y="47.7774" size="1.778" layer="95" rot="R180"/>
<attribute name="VALUE" x="116.84" y="50.5714" size="1.778" layer="96" rot="R180"/>
</instance>
</instances>
<busses>
</busses>
<nets>
<net name="GND" class="0">
<segment>
<pinref part="J2" gate="G$1" pin="1"/>
<wire x1="76.2" y1="20.32" x2="68.58" y2="20.32" width="0.1524" layer="91"/>
<wire x1="68.58" y1="20.32" x2="68.58" y2="30.48" width="0.1524" layer="91"/>
<pinref part="J1" gate="G$1" pin="3"/>
<wire x1="68.58" y1="30.48" x2="68.58" y2="33.02" width="0.1524" layer="91"/>
<wire x1="68.58" y1="33.02" x2="66.04" y2="33.02" width="0.1524" layer="91"/>
<pinref part="J1" gate="G$1" pin="2"/>
<wire x1="66.04" y1="30.48" x2="68.58" y2="30.48" width="0.1524" layer="91"/>
<junction x="68.58" y="30.48"/>
<wire x1="68.58" y1="20.32" x2="68.58" y2="15.24" width="0.1524" layer="91"/>
<junction x="68.58" y="20.32"/>
<pinref part="SUPPLY1" gate="1" pin="GND"/>
</segment>
<segment>
<pinref part="D3" gate="G$1" pin="C"/>
<pinref part="SUPPLY6" gate="1" pin="GND"/>
<wire x1="165.1" y1="10.16" x2="165.1" y2="7.62" width="0.1524" layer="91"/>
<pinref part="J3" gate="G$1" pin="2"/>
<wire x1="185.166" y1="33.02" x2="177.8" y2="33.02" width="0.1524" layer="91"/>
<wire x1="177.8" y1="33.02" x2="177.8" y2="10.16" width="0.1524" layer="91"/>
<wire x1="177.8" y1="10.16" x2="165.1" y2="10.16" width="0.1524" layer="91"/>
<junction x="165.1" y="10.16"/>
</segment>
<segment>
<pinref part="S2" gate="G$1" pin="S"/>
<wire x1="142.24" y1="0" x2="144.78" y2="0" width="0.1524" layer="91"/>
<pinref part="R3" gate="G$1" pin="1"/>
<wire x1="119.38" y1="-10.16" x2="119.38" y2="-12.7" width="0.1524" layer="91"/>
<wire x1="144.78" y1="0" x2="144.78" y2="-12.7" width="0.1524" layer="91"/>
<wire x1="144.78" y1="-12.7" x2="134.62" y2="-12.7" width="0.1524" layer="91"/>
<wire x1="134.62" y1="-12.7" x2="119.38" y2="-12.7" width="0.1524" layer="91"/>
<wire x1="144.78" y1="-12.7" x2="149.86" y2="-12.7" width="0.1524" layer="91"/>
<junction x="144.78" y="-12.7"/>
<pinref part="C2" gate="G$1" pin="-"/>
<wire x1="149.86" y1="-12.7" x2="149.86" y2="22.86" width="0.1524" layer="91"/>
<pinref part="C1" gate="G$1" pin="2"/>
<wire x1="109.22" y1="22.86" x2="109.22" y2="-12.7" width="0.1524" layer="91"/>
<wire x1="109.22" y1="-12.7" x2="119.38" y2="-12.7" width="0.1524" layer="91"/>
<junction x="119.38" y="-12.7"/>
<pinref part="SUPPLY2" gate="1" pin="GND"/>
<wire x1="134.62" y1="-17.78" x2="134.62" y2="-12.7" width="0.1524" layer="91"/>
<junction x="134.62" y="-12.7"/>
</segment>
</net>
<net name="N$2" class="0">
<segment>
<pinref part="J2" gate="G$1" pin="2"/>
<wire x1="76.2" y1="22.86" x2="71.12" y2="22.86" width="0.1524" layer="91"/>
<wire x1="71.12" y1="22.86" x2="71.12" y2="35.56" width="0.1524" layer="91"/>
<pinref part="J1" gate="G$1" pin="1"/>
<wire x1="66.04" y1="35.56" x2="71.12" y2="35.56" width="0.1524" layer="91"/>
<pinref part="S1" gate="G$1" pin="P"/>
<wire x1="73.66" y1="35.56" x2="71.12" y2="35.56" width="0.1524" layer="91"/>
<junction x="71.12" y="35.56"/>
</segment>
</net>
<net name="N$1" class="0">
<segment>
<pinref part="S1" gate="G$1" pin="S"/>
<wire x1="83.82" y1="33.02" x2="83.82" y2="35.56" width="0.1524" layer="91"/>
<pinref part="D1" gate="G$1" pin="A"/>
<wire x1="83.82" y1="35.56" x2="86.36" y2="35.56" width="0.1524" layer="91"/>
</segment>
</net>
<net name="N$4" class="0">
<segment>
<pinref part="D1" gate="G$1" pin="C"/>
<pinref part="F1" gate="G$1" pin="1"/>
<wire x1="91.44" y1="35.56" x2="99.06" y2="35.56" width="0.1524" layer="91"/>
</segment>
</net>
<net name="N$5" class="0">
<segment>
<pinref part="F1" gate="G$1" pin="2"/>
<pinref part="U1" gate="G$1" pin="IN"/>
<wire x1="109.22" y1="35.56" x2="111.76" y2="35.56" width="0.1524" layer="91"/>
<pinref part="C1" gate="G$1" pin="1"/>
<wire x1="109.22" y1="30.48" x2="109.22" y2="35.56" width="0.1524" layer="91"/>
<junction x="109.22" y="35.56"/>
<wire x1="109.22" y1="35.56" x2="109.22" y2="48.26" width="0.1524" layer="91"/>
<wire x1="109.22" y1="48.26" x2="116.84" y2="48.26" width="0.1524" layer="91"/>
<pinref part="D2" gate="G$1" pin="C"/>
</segment>
</net>
<net name="N$6" class="0">
<segment>
<pinref part="R2" gate="G$1" pin="2"/>
<wire x1="119.38" y1="20.32" x2="134.62" y2="20.32" width="0.1524" layer="91"/>
<junction x="119.38" y="20.32"/>
<pinref part="R1" gate="G$1" pin="1"/>
<wire x1="134.62" y1="20.32" x2="134.62" y2="22.86" width="0.1524" layer="91"/>
<pinref part="U1" gate="G$1" pin="ADJ"/>
<wire x1="119.38" y1="27.94" x2="119.38" y2="20.32" width="0.1524" layer="91"/>
</segment>
</net>
<net name="N$7" class="0">
<segment>
<pinref part="R1" gate="G$1" pin="2"/>
<wire x1="134.62" y1="33.02" x2="134.62" y2="35.56" width="0.1524" layer="91"/>
<pinref part="U1" gate="G$1" pin="OUT"/>
<wire x1="134.62" y1="35.56" x2="127" y2="35.56" width="0.1524" layer="91"/>
<wire x1="121.92" y1="48.26" x2="134.62" y2="48.26" width="0.1524" layer="91"/>
<wire x1="134.62" y1="48.26" x2="134.62" y2="35.56" width="0.1524" layer="91"/>
<junction x="134.62" y="35.56"/>
<pinref part="R4" gate="G$1" pin="2"/>
<wire x1="134.62" y1="35.56" x2="149.86" y2="35.56" width="0.1524" layer="91"/>
<wire x1="149.86" y1="35.56" x2="165.1" y2="35.56" width="0.1524" layer="91"/>
<wire x1="165.1" y1="35.56" x2="165.1" y2="30.48" width="0.1524" layer="91"/>
<pinref part="C2" gate="G$1" pin="+"/>
<wire x1="149.86" y1="30.48" x2="149.86" y2="35.56" width="0.1524" layer="91"/>
<junction x="149.86" y="35.56"/>
<pinref part="J3" gate="G$1" pin="1"/>
<junction x="165.1" y="35.56"/>
<wire x1="185.166" y1="35.56" x2="165.1" y2="35.56" width="0.1524" layer="91"/>
<pinref part="D2" gate="G$1" pin="A"/>
</segment>
</net>
<net name="N$8" class="0">
<segment>
<pinref part="R2" gate="G$1" pin="1"/>
<pinref part="R3" gate="G$1" pin="2"/>
<wire x1="119.38" y1="10.16" x2="119.38" y2="2.54" width="0.1524" layer="91"/>
<pinref part="S2" gate="G$1" pin="P"/>
<wire x1="119.38" y1="2.54" x2="119.38" y2="0" width="0.1524" layer="91"/>
<wire x1="132.08" y1="2.54" x2="119.38" y2="2.54" width="0.1524" layer="91"/>
<junction x="119.38" y="2.54"/>
</segment>
</net>
<net name="N$9" class="0">
<segment>
<pinref part="R4" gate="G$1" pin="1"/>
<pinref part="D3" gate="G$1" pin="A"/>
<wire x1="165.1" y1="20.32" x2="165.1" y2="17.78" width="0.1524" layer="91"/>
</segment>
</net>
</nets>
</sheet>
</sheets>
</schematic>
</drawing>
<compatibility>
<note version="8.2" severity="warning">
Since Version 8.2, EAGLE supports online libraries. The ids
of those online libraries will not be understood (or retained)
with this version.
</note>
<note version="8.3" severity="warning">
Since Version 8.3, EAGLE supports URNs for individual library
assets (packages, symbols, and devices). The URNs of those assets
will not be understood (or retained) with this version.
</note>
<note version="8.3" severity="warning">
Since Version 8.3, EAGLE supports the association of 3D packages
with devices in libraries, schematics, and board files. Those 3D
packages will not be understood (or retained) with this version.
</note>
</compatibility>
</eagle>
